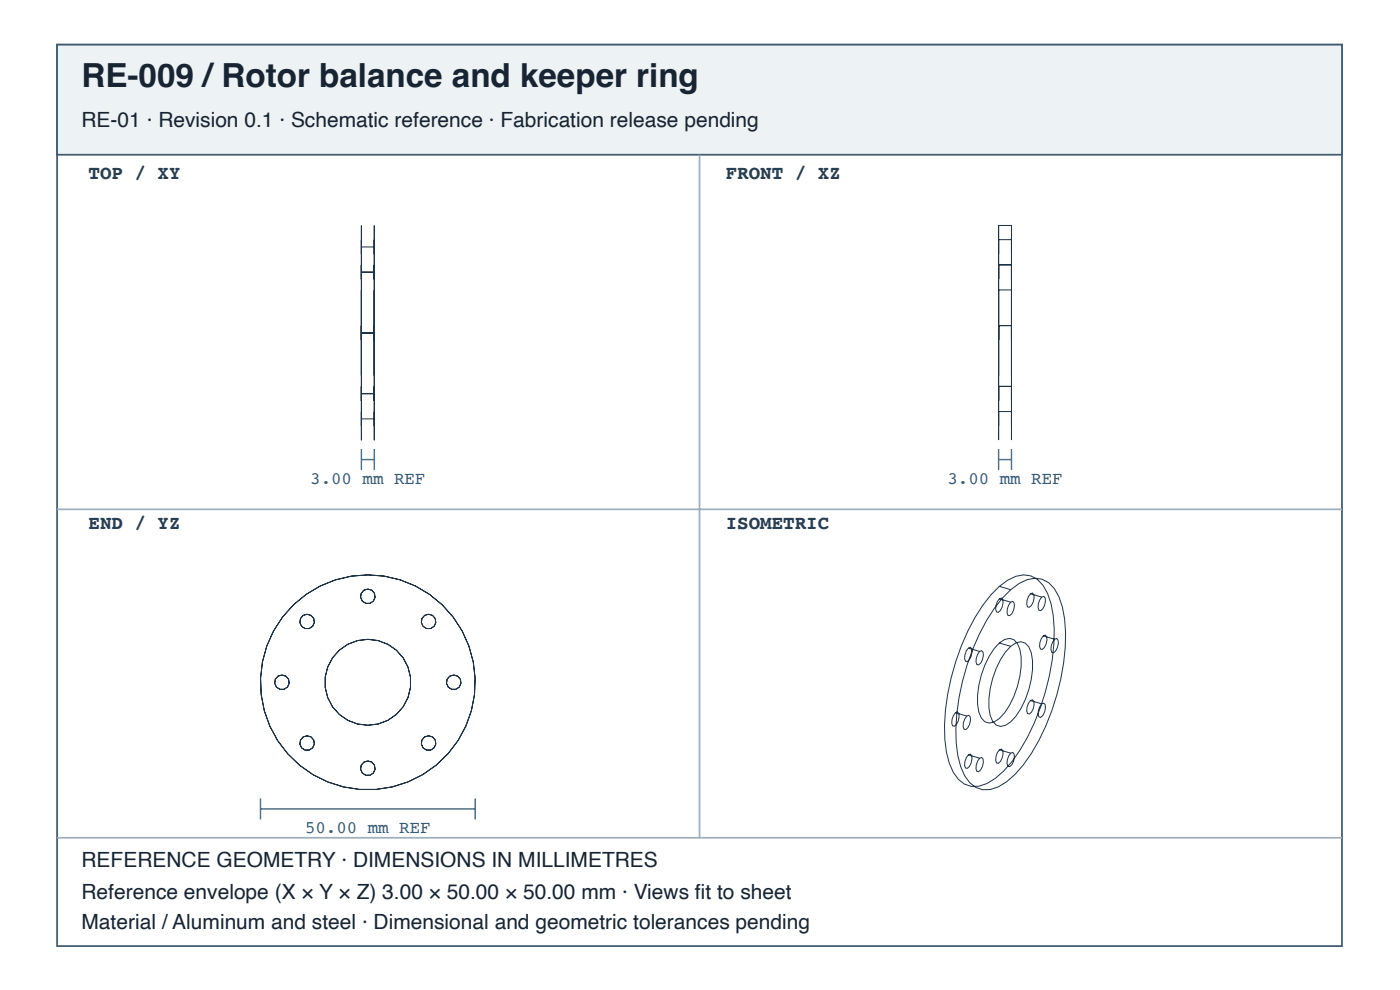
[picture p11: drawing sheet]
<svg xmlns="http://www.w3.org/2000/svg" width="297mm" height="210mm" viewBox="0 0 297 210" stroke-linecap="round" stroke-linejoin="round" font-family="sans-serif">
<path d="M12.1 9.5h272.6v191.1h-272.6z" fill="none" stroke="#405a70" stroke-width=".37"/>
<path d="M12.1 9.5h272.6v23.3h-272.6z" fill="#edf2f5"/>
<path d="M12.1 9.5h272.6v23.3h-272.6z" fill="none" stroke="#405a70" stroke-width=".37"/>
<path d="M148.4 32.8v144.8M12.1 108h272.6M12.1 177.6h272.6" fill="none" stroke="#9daebc" stroke-width=".37"/>
<g fill="none" stroke="#203246" stroke-width=".21">
<path d="M76.7 47.8v45.5zM76.7 56.2v3zM76.7 50.8v3.1zM76.7 57.7h2.7M76.7 52.4h2.7M79.4 47.8v45.5zM79.4 56.2v3zM79.4 50.8v3.1zM211.9 47.8v45.5zM211.9 56.1v3.1zM211.9 50.8v3zM211.9 47.8h2.7"/>
<path d="M211.9 56.1h2.7M211.9 50.8h2.7M214.6 47.8v45.5zM214.6 56.1v3.1zM214.6 50.8v3zM76.7 69v3.1zM76.7 61.5v18.1zM76.7 70.6h2.7M79.4 69v3.1zM79.4 61.5v18.1zM211.9 69v3.1zM211.9 61.5v18.2z"/>
<path d="M211.9 69h2.7M211.9 61.5h2.7M214.6 69v3.1zM214.6 61.5v18.2zM76.7 81.9v3.1zM76.7 87.3v3zM76.7 83.5h2.7M76.7 88.8h2.7M79.4 81.9v3.1zM79.4 87.3v3zM211.9 81.9v3.1zM211.9 87.3v3z"/>
<path d="M211.9 81.9h2.7M211.9 87.3h2.7M214.6 81.9v3.1zM214.6 87.3v3zM205.4 137.4l.5-.2a2.15 2.15 0 0 1-.7 3.1l-.4-.1a2.68 2.68 0 0 1 .6-2.8zM205.4 137.4l2.4 .7M207.8 138.1l.5-.1a2.15 2.15 0 0 1-.7 3l-.4-.1a2.68 2.68 0 0 1 .6-2.8zM212 124.3a7.1 7.1 0 0 1 6.7-2.2 7.6 7.6 0 0 1 4.3 5.9 38.4 38.4 0 0 1-1.2 18.7 40.5 40.5 0 0 1-8.9 16.8 8.5 8.5 0 0 1-6.8 3.2 6.4 6.4 0 0 1-4.7-4.9 34.7 34.7 0 0 1 .4-18.1 43.7 43.7 0 0 1 8.4-17.6zM212 136.3l1.1-.7 1.1-.3 .9 .3 .7 .8a10.6 10.6 0 0 1 .6 7 17.4 17.4 0 0 1-4.4 8.9l-1.1 .8-1 .2-1-.3-.7-.8a10.6 10.6 0 0 1-.5-6.9 17.4 17.4 0 0 1 4.3-9zM212 127l.4-.2a2.15 2.15 0 0 1-.6 3l-.4-.1a2.68 2.68 0 0 1 .6-2.7zM212 124.3l2.4 .7M212 136.3l2.4 .7"/>
<path d="M212 127l2.4 .7M214.4 125a7.1 7.1 0 0 1 6.7-2.2 7.6 7.6 0 0 1 4.3 5.9 38.4 38.4 0 0 1-1.2 18.7 40.5 40.5 0 0 1-8.9 16.8 8.5 8.5 0 0 1-6.8 3.2 6.4 6.4 0 0 1-4.7-4.9 34.7 34.7 0 0 1 .4-18.1 43.7 43.7 0 0 1 8.4-17.6zM214.4 137l1.1-.7 1.1-.2 .9 .2 .8 .8a10.6 10.6 0 0 1 .5 7 17.4 17.4 0 0 1-4.4 8.9l-1.1 .8-1 .2-1-.3-.7-.8a10.6 10.6 0 0 1-.5-6.9 17.4 17.4 0 0 1 4.3-9zM214.4 127.7l.5-.2a2.15 2.15 0 0 1-.7 3l-.4-.1a2.68 2.68 0 0 1 .6-2.7zM218.6 125.9l.4-.2a2.15 2.15 0 0 1-.6 3h-.4a2.68 2.68 0 0 1 .6-2.8zM218.6 125.9l2.4 .7M221 126.6l.4-.2a2.15 2.15 0 0 1-.6 3.1l-.4-.1a2.68 2.68 0 0 1 .6-2.8zM221.3 134.8l.5-.1a2.15 2.15 0 0 1-.7 3l-.4-.1a2.68 2.68 0 0 1 .6-2.8zM221.3 134.8l2.4 .7M223.7 135.5l.5-.1a2.15 2.15 0 0 1-.7 3l-.4-.1a2.68 2.68 0 0 1 .6-2.8zM202.7 151.1l.4-.2a2.15 2.15 0 0 1-.6 3.1l-.4-.1a2.68 2.68 0 0 1 .6-2.8zM202.7 151.1l2.4 .7"/>
<path d="M205.1 151.8l.4-.1a2.15 2.15 0 0 1-.6 3l-.4-.1a2.68 2.68 0 0 1 .6-2.8zM212 159l.4-.2a2.15 2.15 0 0 1-.6 3l-.4-.1a2.68 2.68 0 0 1 .6-2.7zM212 159l2.4 .7M214.4 159.7l.5-.2a2.15 2.15 0 0 1-.7 3h-.4a2.68 2.68 0 0 1 .6-2.8zM218.6 148.5l.4-.1a2.15 2.15 0 0 1-.6 3l-.4-.1a2.68 2.68 0 0 1 .6-2.8zM218.6 148.5l2.4 .7M221 149.2l.4-.1a2.15 2.15 0 0 1-.6 3l-.4-.1a2.68 2.68 0 0 1 .6-2.8zM205.4 160l.5-.1a2.15 2.15 0 0 1-.7 3l-.4-.1a2.68 2.68 0 0 1 .6-2.8zM205.4 160l2.4 .7M207.8 160.7l.5-.1a2.15 2.15 0 0 1-.7 3l-.4-.1a2.68 2.68 0 0 1 .6-2.8z"/>
<circle cx="65.2" cy="131.8" r="1.55"/>
<circle cx="78" cy="126.4" r="1.55"/>
<circle cx="90.9" cy="131.8" r="1.55"/>
<circle cx="59.8" cy="144.7" r="1.55"/>
<circle cx="65.2" cy="157.5" r="1.55"/>
<circle cx="78" cy="144.7" r="22.8"/>
<circle cx="78" cy="144.7" r="9.1"/>
<circle cx="90.9" cy="157.5" r="1.55"/>
<circle cx="96.3" cy="144.7" r="1.55"/>
<circle cx="78" cy="162.9" r="1.55"/>
</g>
<path d="M76.7 95.2v4.5M76.7 97.4h2.7M79.4 95.2v4.5M211.9 97.4h2.7M211.9 95.2v4.5M214.6 95.2v4.5M55.3 169.3v4.4M55.3 171.5h45.5M100.8 169.3v4.4" fill="none" stroke="#466b86" stroke-width=".3"/>
<text font-size="7" fill="#182431" x="17.3" y="18.4">RE-009 /Rotor balance and keeper ring</text>
<g font-size="4.4" fill="#182431">
<text x="17.3" y="26.9">RE-01 · Revision 0.1 · Schematic reference · Fabrication release pending</text>
<text x="17.3" y="183.9">REFERENCE GEOMETRY · DIMENSIONS IN MILLIMETRES</text>
<text x="17.3" y="190.6">Reference envelope (X × Y × Z) 3.00 × 50.00 × 50.00 mm · Views fi t to sheet</text>
<text x="17.3" y="196.9">Material / Aluminum and steel · Dimensional and geometric tolerances pending</text>
</g>
<g font-size="4.1" fill="#263d52">
<text x="18.8" y="38">TOP / XY</text>
<text x="154" y="38">FRONT / XZ</text>
<text x="18.8" y="112.1">END / YZ</text>
<text x="154" y="112.1">ISOMETRIC</text>
</g>
<g font-size="3.7" fill="#335b78">
<text x="65.8" y="102.6">3.00 mm REF</text>
<text x="201" y="102.6">3.00 mm REF</text>
<text x="64.7" y="176.7">50.00 mm REF</text>
</g>
</svg>
